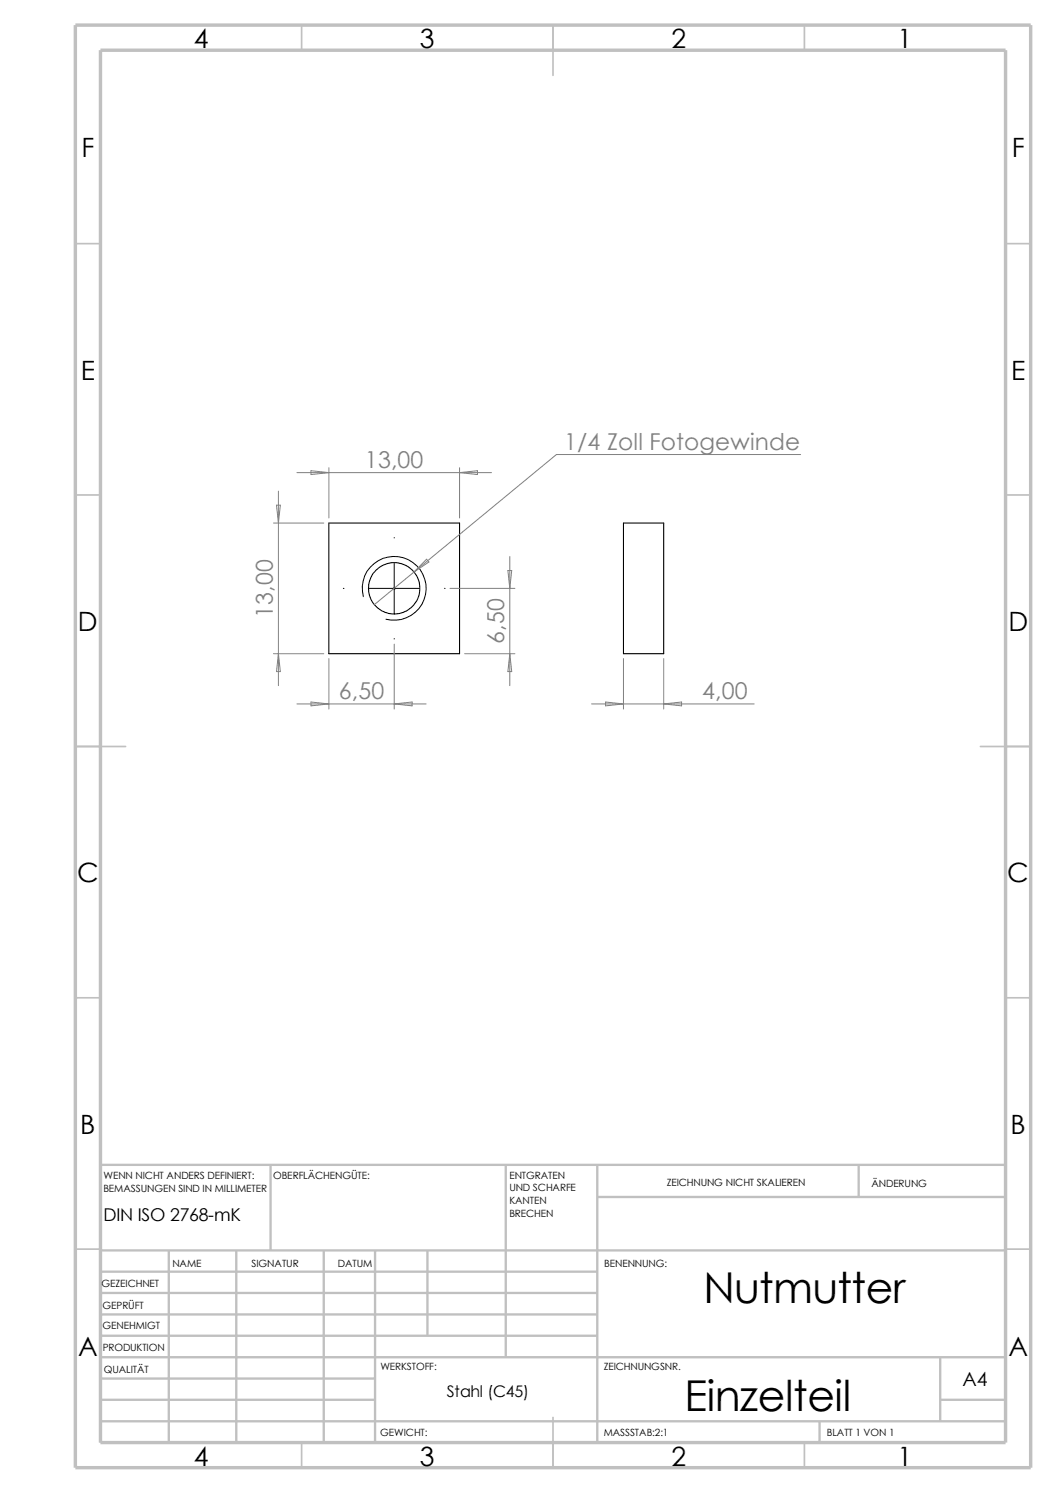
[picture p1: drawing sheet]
<svg xmlns="http://www.w3.org/2000/svg" width="210mm" height="297mm" viewBox="0 0 210 297" stroke-linecap="round" stroke-linejoin="round" font-family="sans-serif">
<g fill="none" stroke="#c0c0c0" stroke-width=".34">
<path d="M60 5v5M110 5v10M160 5v5M15 48.5h5M200 48.5h5M15 98.5h5M200 98.5h5M15 148.5h10M195 148.5h10M15 198.5h5M200 198.5h5M15 248.5h5"/>
<path d="M200 248.5h5M60 287v5M110 282v10M160 287v5"/>
</g>
<g fill="none" stroke="#c0c0c0" stroke-width=".47">
<path d="M53.8 231.7v17.1M100.6 231.7v38.3M118.8 238.1h81.2M118.8 231.7v55.3M170.8 231.7v6.4M200 231.7h-180v55.3M20 257.2h98.8M20 248.8h180M20 253h98.8M33.6 248.8v38.2M47 248.8v38.2M64.4 248.8v38.2"/>
<path d="M74.6 248.8v38.2M85 248.8v16.9M20 261.5h98.8M20 265.7h98.8M20 270h180M20 274.2h54.6M20 278.5h54.6M187 278.5h13M187 270v12.7M20 282.7h180M163 282.7v4.3"/>
</g>
<path d="M15 5h190v287h-190zM20 10h180v277h-180z" fill="none" stroke="#c0c0c0" stroke-width=".68" stroke-linecap="butt"/>
<g fill="none" stroke="#000" stroke-width=".21">
<path d="M65.4 104.1h26v25.9h-26zM124 104.1h8v25.9h-8z"/>
<circle cx="78.4" cy="117" r="5.1"/>
</g>
<g fill="none" stroke="#808080" stroke-width=".2">
<path d="M55.4 97.7v38.7M59.1 94h38.6M61.8 93.6l3.6 .4-3.6 .4zM65.4 93v10M91.4 93v10M91.4 94l3.6-.4v.8zM159.2 90.4h-48.5l-36.2 29.9M54.4 104.1h10M55 100.5h.8l-.4 3.6zM78.3 117.1h.3M78.3 116.9l.3 .3M78.4 116.9v.3"/>
<path d="M78.5 116.9l-.3 .3M84.8 111.3l.5 .5-3 2zM89.5 117.1h12.9M101 113.5h.8l-.4 3.6zM101.4 110.7v25.7M54.4 130h10M55.4 130l.4 3.6h-.8zM61.8 139.7l3.6 .3-3.6 .4zM65.4 131v10.1M78.4 128.1v13M92.4 130h10M101.4 130l.4 3.6h-.8z"/>
<path d="M120.4 139.7l3.6 .3-3.6 .4zM124 131v10.1M132 131v10.1M59.1 140h25.7M78.4 140l3.6-.3v.7zM117.6 140h32.4M132 140l3.6-.3v.7z"/>
</g>
<path d="M68.3 117.1h.1M72.3 118.7a6.4 6.4 0 0 1 5.5-8 6.4 6.4 0 0 1 6.9 6.9 6.4 6.4 0 0 1-7.9 5.6M73.4 117.1h10M78.4 106.9v.1M78.4 112.1v9.9M88.4 117.1h.1M78.4 127v.1" fill="none" stroke="#000" stroke-width=".2"/>
<g font-size="8.5">
<text x="139.9" y="259.2">Nutmutter</text>
<text x="136.1" y="280.6">Einzelteil</text>
</g>
<g font-size="5.3">
<text x="38.5" y="9.6">4</text>
<text x="83.5" y="9.6">3</text>
<text x="133.5" y="9.6">2</text>
<text x="178.5" y="9.6">1</text>
<text x="16.2" y="31.3">F</text>
<text x="201.2" y="31.3">F</text>
<text x="16" y="75.6">E</text>
<text x="201.1" y="75.6">E</text>
<text x="15.5" y="125.6">D</text>
<text x="200.6" y="125.6">D</text>
<text x="15.3" y="175.6">C</text>
<text x="200.3" y="175.6">C</text>
<text x="16" y="225.6">B</text>
<text x="201" y="225.6">B</text>
<text x="15.5" y="269.8">A</text>
<text x="200.5" y="269.8">A</text>
<text x="38.5" y="291.6">4</text>
<text x="83.5" y="291.6">3</text>
<text x="133.5" y="291.6">2</text>
<text x="178.5" y="291.6">1</text>
</g>
<g font-size="4.6" fill="#808080">
<text x="112.2" y="89.5">1/4 Zoll Fotogewinde</text>
<text x="72.6" y="93.1">13,00</text>
<text x="54.3" y="122.9" transform="rotate(-90 54.3 122.9)">13,00</text>
<text x="100.3" y="128.1" transform="rotate(-90 100.3 128.1)">6,50</text>
<text x="67.4" y="139.1">6,50</text>
<text x="139.6" y="139.1">4,00</text>
</g>
<text font-size="3.9" x="191.4" y="275.6">A4</text>
<text font-size="3.5" x="20.6" y="242.8">DIN ISO 2768-mK</text>
<text font-size="3.2" x="88.9" y="277.9">Stahl (C45)</text>
<g font-size="2">
<text x="20.6" y="234.6">WENN NICHT ANDERS DEFINIERT:</text>
<text x="20.6" y="237.1">BEMASSUNGEN SIND IN MILLIMETER</text>
<text x="54.4" y="234.6">OBERFLÄCHENGÜTE:</text>
<text x="101.3" y="239.5">KANTEN</text>
<text x="101.3" y="237">UND SCHARFE</text>
<text x="101.3" y="234.5">ENTGRATEN</text>
<text x="132.6" y="236">ZEICHNUNG NICHT SKALIEREN</text>
<text x="173.3" y="236.2">ÄNDERUNG</text>
<text x="101.3" y="242">BRECHEN</text>
<text x="50" y="252">SIGNATUR</text>
<text x="67.2" y="252">DATUM</text>
<text x="120.2" y="252">BENENNUNG:</text>
<text x="20.2" y="256.1">GEZEICHNET</text>
<text x="34.3" y="252.1">NAME</text>
<text x="20.4" y="260.4">GEPRÜFT</text>
<text x="20.4" y="264.5">GENEHMIGT</text>
<text x="20.4" y="268.8">PRODUKTION</text>
<text x="20.7" y="273.2">QUALITÄT</text>
<text x="75.6" y="272.5">WERKSTOFF:</text>
<text x="120.1" y="272.5">ZEICHNUNGSNR.</text>
<text x="75.6" y="285.6">GEWICHT:</text>
<text x="120.1" y="285.6">MASSSTAB:2:1</text>
<text x="164.5" y="285.6">BLATT 1 VON 1</text>
</g>
</svg>
